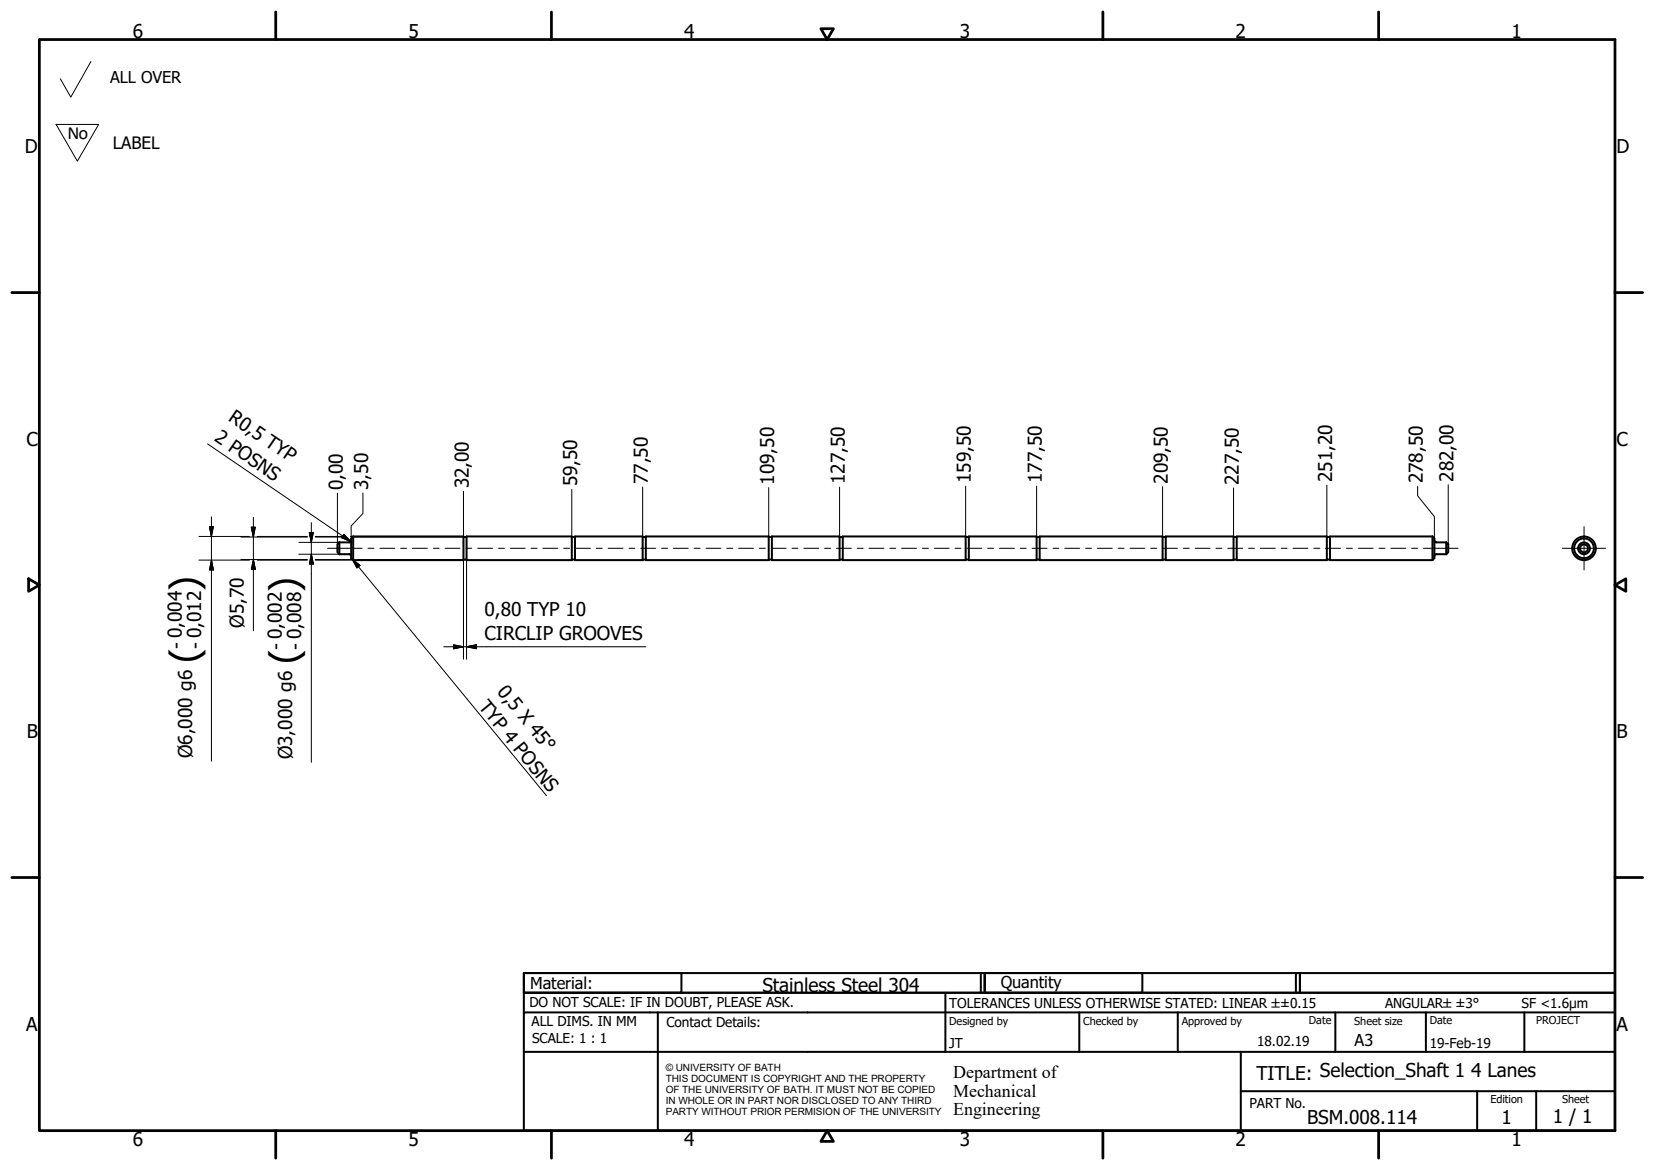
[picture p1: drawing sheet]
<svg xmlns="http://www.w3.org/2000/svg" width="420mm" height="297mm" viewBox="0 0 420 297" stroke-linecap="round" stroke-linejoin="round" font-family="sans-serif">
<!-- layer: Visible (ISO) -->
<g fill="none" stroke="#000" stroke-width=".51">
<path d="M86.1 137.7l-.4 .5v2l.4 .5M86.1 137.7v3M89.2 137.2l-.3 .4-.2 .1h-2.6M89.7 136.2l-.5 .5v5l.5 .5M89.7 136.2v6M89.7 136.2h28v6h-28M117.7 136.3h.7M118.4 136.2h26.8v6h-26.8zM145.2 136.3h.8M146 136.2h17.2v6h-17.2zM163.2 136.3h.8M164 136.2h31.2v6h-31.2z"/>
<path d="M195.2 136.3h.8M196 136.2h17.1v6h-17.1zM213.1 136.3h.9M214 136.2h31.2v6h-31.2zM245.2 136.3h.8M246 136.2h17.2v6h-17.2zM263.2 136.3h.7M263.9 136.2h31.2v6h-31.2zM295.1 136.3h.9M296 136.2h17.2v6h-17.2zM313.2 136.3h.8M314 136.2h22.8v6h-22.8z"/>
<path d="M336.8 136.3h.9M363.7 136.2l.5 .5v5l-.5 .5M363.7 136.2v6M363.7 136.2h-26v6h26M364.2 137.2v.2l.4 .3M364.7 137.7h2.5M367.2 137.7v3M367.2 137.7l.5 .5v2l-.5 .5M86.1 140.7h2.6l.4 .2 .1 .3M117.7 142.1h.7M145.2 142.1h.8M163.2 142.1h.8"/>
<path d="M195.2 142.1h.8M213.1 142.1h.9M245.2 142.1h.8M263.2 142.1h.7M295.1 142.1h.9M313.2 142.1h.8M336.8 142.1h.9M364.6 140.7l-.2 .1-.2 .4M364.7 140.7h2.5"/>
<circle cx="402.1" cy="139.2" r="3"/>
<circle cx="402.1" cy="139.2" r="2.51"/>
<circle cx="402.1" cy="139.2" r="1.01"/>
<circle cx="402.1" cy="139.2" r="1.49"/>
</g>
<!-- layer: Border (ISO) -->
<g fill="none" stroke="#000" stroke-width=".7">
<path d="M10 10h400v277h-400zM70 3v7M140 3v7M208.4 7.3h3.2l-1.6 2.7zM280 3v7M350 3v7M3 74.3h7M410 74.3h7M7.3 146.9l2.7 1.6-2.7 1.6zM410 148.5l2.7-1.6v3.2zM3 222.8h7M410 222.8h7"/>
<path d="M70 287v7M140 287v7M210 287l1.6 2.8h-3.2zM280 287v7M350 287v7"/>
</g>
<!-- layer: Title (ISO) -->
<g fill="none" stroke="#000" stroke-width=".51">
<path d="M133 247h40v5h-40zM133 247h117v5h-117zM133 257v-5h277v5M133 257h277v30h-277zM167 257v30M240 252v15M249 247v5M250 247h40v5h-40zM250 247h80v5h-80zM274 257v10M299 257v10M329 247v5"/>
<path d="M330 247h80v5h-80zM339 257v10M362 257v10M387 257v10M133 267h277M315 277h95M315 267v20M375 277v10M390 277v10"/>
</g>
<!-- layer: Sketch Geometry (ISO) -->
<path d="M23.1 15.6l-5.1 9.1-2.7-4.7M14.2 31.6h10.8l-5.4 9.3z" fill="none" stroke="#000" stroke-width=".25"/>
<!-- layer: Centerline (ISO) -->
<g fill="none" stroke="#000" stroke-width=".25">
<path d="M83.2 139.2h8.7M93.4 139.2h1.5M96.4 139.2h3.8M101.7 139.2h1.5M104.7 139.2h3.8M110 139.2h1.5M113 139.2h3.8M118.3 139.2h1.5M121.3 139.2h3.8M126.6 139.2h1.5M129.6 139.2h3.7M134.8 139.2h1.5"/>
<path d="M137.8 139.2h3.8M143.1 139.2h1.5M146.1 139.2h3.8M151.4 139.2h1.5M154.4 139.2h3.8M159.7 139.2h1.5M162.7 139.2h3.8M168 139.2h1.5M170.9 139.2h3.8M176.2 139.2h1.5M179.2 139.2h3.8M184.5 139.2h1.5"/>
<path d="M187.5 139.2h3.8M192.8 139.2h1.5M195.8 139.2h3.8M201.1 139.2h1.5M204.1 139.2h3.8M209.3 139.2h1.5M212.3 139.2h3.8M217.6 139.2h1.5M220.6 139.2h3.8M225.9 139.2h1.5M228.9 139.2h3.8M234.2 139.2h1.5"/>
<path d="M237.2 139.2h3.8M242.5 139.2h1.5M245.5 139.2h3.7M250.7 139.2h1.5M253.7 139.2h3.8M259 139.2h1.5M262 139.2h3.8M267.3 139.2h1.5M270.3 139.2h3.8M275.6 139.2h1.5M278.6 139.2h3.8M283.9 139.2h1.5"/>
<path d="M286.9 139.2h3.7M292.1 139.2h1.5M295.1 139.2h3.8M300.4 139.2h1.5M303.4 139.2h3.8M308.7 139.2h1.5M311.7 139.2h3.8M317 139.2h1.5M320 139.2h3.8M325.3 139.2h1.4M328.3 139.2h3.7M333.5 139.2h1.5"/>
<path d="M336.5 139.2h3.8M341.8 139.2h1.5M344.8 139.2h3.8M350.1 139.2h1.5M353.1 139.2h3.8M358.4 139.2h1.5M361.4 139.2h8.8"/>
</g>
<!-- layer: Center Mark (ISO) -->
<path d="M396.6 139.2h11M402.1 133.7v11" fill="none" stroke="#000" stroke-width=".25"/>
<!-- layer: Dimension (ISO) -->
<g fill="none" stroke="#000" stroke-width=".25">
<path d="M52.7 112.7l36.4 24.8M50.5 136.2h12.8M53.2 133.7h1l-.5 2.5zM53.7 131.2v62.1M61.2 136.3h16.8M63.8 133.8h1l-.5 2.5zM64.3 131.3v28.9M65.3 136.2h12.7M75.9 137.7h10.2M78.5 135.2h1l-.5 2.5zM79 132.7v60.8M80 136.2h7"/>
<path d="M80 136.3h6.9M85.7 125.2v13M87.3 135.7l1.8 1.8-2.4-1zM89 136.2h.7M92.1 125.1v5.3l-2.9 3.1v2.8h28.5M117.7 124.7v11.5M145.2 124.3v11.9M163.2 123.7v12.5M195.2 123.8v12.4M213.1 123.7v12.5M245.2 123.4v12.8M263.2 123.4v12.8"/>
<path d="M295.1 123.6v12.6M313.2 123.9v12.3M336.8 123.2v13M359.9 123.5v2.4l4.3 5.3v5.5M367.7 123.1v15.1M50.5 142.2h12.8M53.7 142.2l.5 2.5h-1zM61.2 142.1h16.8M64.3 142.1l.5 2.5h-1zM65.3 142.2h12.7M75.9 140.7h10.2M79 140.7l.5 2.5h-1z"/>
<path d="M80 142.2h9.3M80 142.1h9.5M90.8 142.1h26.9M117.7 142.2v25.2M118.4 142.2v25.2M112.6 164.2h51.4M115.1 163.7l2.6 .5-2.6 .5zM118.4 164.2l2.5-.5v1z"/>
</g>
<g fill="#000" stroke="#000" stroke-width=".25">
<path d="M53.2 133.7l.5 2.5zM53.2 133.7h1l-.5 2.5zM63.8 133.8l.5 2.5zM63.8 133.8h1l-.5 2.5zM78.5 135.2l.5 2.5zM78.5 135.2h1l-.5 2.5zM86.7 136.5l2.4 1zM87.3 135.7l1.8 1.8-2.4-1zM53.7 142.2l.5 2.5zM53.7 142.2l.5 2.5h-1zM64.3 142.1l.5 2.5zM64.3 142.1l.5 2.5h-1z"/>
<path d="M79 140.7l.5 2.5zM79 140.7l.5 2.5h-1zM115.1 164.7l2.6-.5zM115.1 163.7l2.6 .5-2.6 .5zM118.4 164.2l2.5-.5zM118.4 164.2l2.5-.5v1z"/>
</g>
<!-- layer: Symbol (ISO) -->
<path d="M89.4 142l2 1.6-.8 .6zM89.4 142l49.3 60" fill="none" stroke="#000" stroke-width=".25"/>
<path d="M89.4 142l2 1.6zM89.4 142l2 1.6-.8 .6z" fill="#000" stroke="#000" stroke-width=".25"/>
<g font-size="9.7">
<text x="50.2" y="150" transform="rotate(-90 50.2 150)">)</text>
<text x="75.6" y="150.3" transform="rotate(-90 75.6 150.3)">)</text>
<text x="50.2" y="168.3" transform="rotate(-90 50.2 168.3)">(</text>
<text x="75.6" y="168.6" transform="rotate(-90 75.6 168.6)">(</text>
</g>
<g font-size="4.8">
<text x="33.7" y="9.6">6</text>
<text x="103.7" y="9.6">5</text>
<text x="173.7" y="9.6">4</text>
<text x="243.7" y="9.6">3</text>
<text x="313.7" y="9.6">2</text>
<text x="383.7" y="9.6">1</text>
<text x="6.3" y="38.9">D</text>
<text x="410.4" y="38.9">D</text>
<text x="57.8" y="106.6" transform="rotate(34 57.8 106.6)">R0,5 TYP</text>
<text x="6.7" y="113.2">C</text>
<text x="54.2" y="111.8" transform="rotate(34 54.2 111.8)">2 POSNS</text>
<text x="410.4" y="113.2">C</text>
<text x="87" y="124.4" transform="rotate(-90 87 124.4)">0,00</text>
<text x="93.5" y="124.4" transform="rotate(-90 93.5 124.4)">3,50</text>
<text x="119" y="124" transform="rotate(-90 119 124)">32,00</text>
<text x="146.5" y="123.5" transform="rotate(-90 146.5 123.5)">59,50</text>
<text x="164.5" y="122.9" transform="rotate(-90 164.5 122.9)">77,50</text>
<text x="196.5" y="123" transform="rotate(-90 196.5 123)">109,50</text>
<text x="214.5" y="122.9" transform="rotate(-90 214.5 122.9)">127,50</text>
<text x="246.5" y="122.6" transform="rotate(-90 246.5 122.6)">159,50</text>
<text x="264.5" y="122.6" transform="rotate(-90 264.5 122.6)">177,50</text>
<text x="296.5" y="122.8" transform="rotate(-90 296.5 122.8)">209,50</text>
<text x="314.5" y="123.1" transform="rotate(-90 314.5 123.1)">227,50</text>
<text x="338.2" y="122.4" transform="rotate(-90 338.2 122.4)">251,20</text>
<text x="361.3" y="122.7" transform="rotate(-90 361.3 122.7)">278,50</text>
<text x="369" y="122.3" transform="rotate(-90 369 122.3)">282,00</text>
<text x="61.9" y="159.4" transform="rotate(-90 61.9 159.4)">Ø5,70</text>
<text x="123" y="156.3">0,80 TYP 10</text>
<text x="46.4" y="164.6" transform="rotate(-90 46.4 164.6)">- 0,004</text>
<text x="51.3" y="164.6" transform="rotate(-90 51.3 164.6)">- 0,012</text>
<text x="71.7" y="164.9" transform="rotate(-90 71.7 164.9)">- 0,002</text>
<text x="76.6" y="164.9" transform="rotate(-90 76.6 164.9)">- 0,008</text>
<text x="123" y="162.6">CIRCLIP GROOVES</text>
<text x="121.3" y="179.5" transform="rotate(51 121.3 179.5)">TYP 4 POSNS</text>
<text x="126" y="175.6" transform="rotate(51 126 175.6)">0,5 X 45°</text>
<text x="6.8" y="187.4">B</text>
<text x="410.4" y="187.4">B</text>
<text x="48.8" y="192.5" transform="rotate(-90 48.8 192.5)">Ø6,000 g6</text>
<text x="74.2" y="192.8" transform="rotate(-90 74.2 192.8)">Ø3,000 g6</text>
<text x="193.5" y="251.9">Stainless Steel 304</text>
<text x="6.7" y="261.7">A</text>
<text x="410.4" y="261.7">A</text>
<text x="319" y="274.2">TITLE: Selection_Shaft 1</text>
<text x="373.5" y="273.5">4 Lanes</text>
<text x="331.9" y="285.3">BSM.008.114</text>
<text x="381.2" y="285.3">1</text>
<text x="394.2" y="285">1 / 1</text>
<text x="33.7" y="291">6</text>
<text x="103.7" y="290.9">5</text>
<text x="173.7" y="290.9">4</text>
<text x="243.7" y="291">3</text>
<text x="313.7" y="291">2</text>
<text x="383.7" y="290.9">1</text>
</g>
<text font-size="4.7" x="17.1" y="35.4">No</text>
<g font-size="4.6">
<text x="242" y="273.7">Department of</text>
<text x="242" y="278.4">Mechanical</text>
<text x="242" y="283.2">Engineering</text>
</g>
<text font-size="4.3" x="28.6" y="37.8">LABEL</text>
<g font-size="4.1">
<text x="28" y="21.1">ALL OVER</text>
<text x="134.6" y="251.1">Material:</text>
<text x="254" y="250.8">Quantity</text>
<text x="343.9" y="265.6">A3</text>
</g>
<g font-size="3.5">
<text x="134.4" y="255.6">DO NOT SCALE: IF IN DOUBT, PLEASE ASK.</text>
<text x="241" y="256">TOLERANCES UNLESS OTHERWISE STATED: LINEAR ±±0.15</text>
<text x="351.6" y="256">ANGULAR±±3°</text>
<text x="386.3" y="256">SF &lt;1.6µm</text>
<text x="134.9" y="260.6">ALL DIMS. IN MM</text>
<text x="169.2" y="260.6">Contact Details:</text>
<text x="135.1" y="264.8">SCALE: 1 : 1</text>
<text x="241" y="266">JT</text>
<text x="319.2" y="265.5">18.02.19</text>
<text x="363" y="266">19-Feb-19</text>
<text x="317.2" y="281.2">PART No.</text>
</g>
<g font-size="2.8">
<text x="241" y="260.1">Designed by</text>
<text x="275" y="260.1">Checked by</text>
<text x="300" y="260.1">Approved by</text>
<text x="332.3" y="260">Date</text>
<text x="343.8" y="260.1">Sheet size</text>
<text x="363" y="260">Date</text>
<text x="390" y="260.1">PROJECT</text>
<text x="378.4" y="280.1">Edition</text>
<text x="396.6" y="280.1">Sheet</text>
</g>
<g font-size="2.5">
<text x="169" y="271.9">© UNIVERSITY OF BATH</text>
<text x="169" y="274.7">THIS DOCUMENT IS COPYRIGHT AND THE PROPERTY</text>
<text x="169" y="277.5">OF THE UNIVERSITY OF BATH. IT MUST NOT BE COPIED</text>
<text x="169" y="280.4">IN WHOLE OR IN PART NOR DISCLOSED TO ANY THIRD</text>
<text x="169" y="283.2">PARTY WITHOUT PRIOR PERMISION OF THE UNIVERSITY</text>
</g>
</svg>
